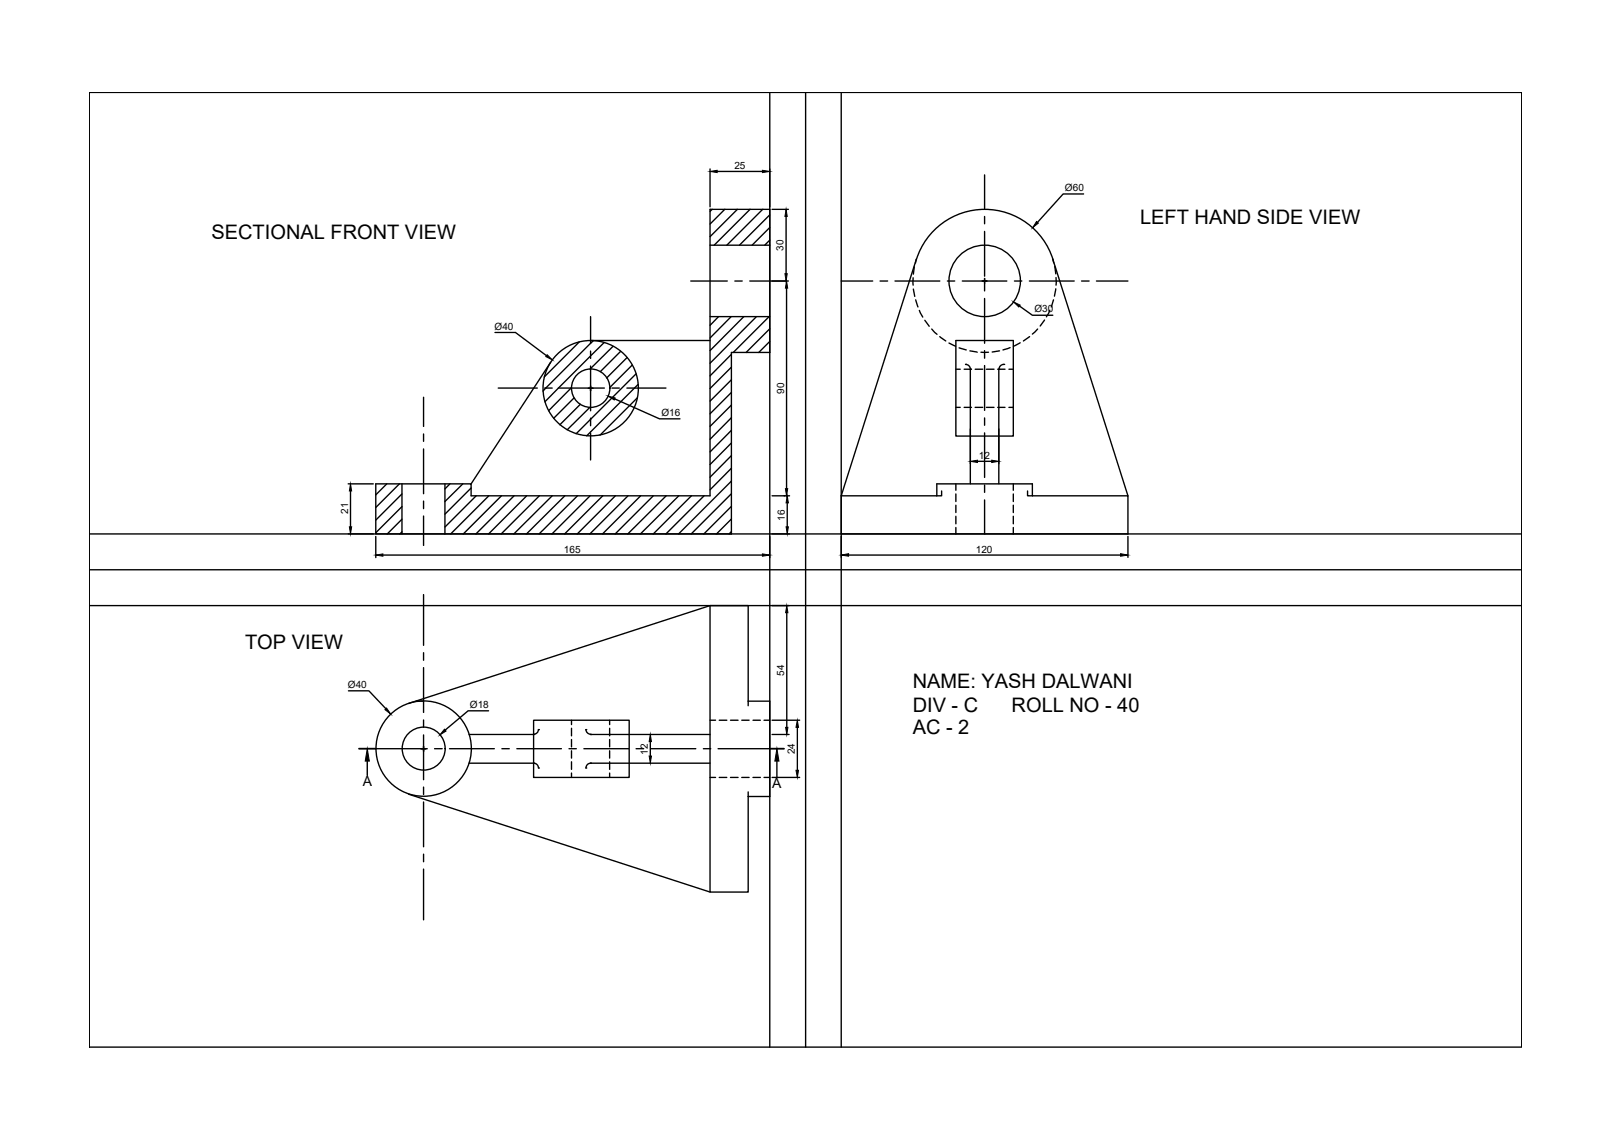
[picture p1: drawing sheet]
<svg xmlns="http://www.w3.org/2000/svg" width="297mm" height="210mm" viewBox="0 0 297 210" stroke-linecap="round" stroke-linejoin="round" font-family="sans-serif">
<!-- layer: 0 -->
<g fill="none" stroke="#000" stroke-width=".25">
<path d="M16.5 17h263.9v176h-263.9zM148.4 17v176M131.2 38.6l-.4 .4M133.5 38.6l-2.7 2.7M135.9 38.6l-5.1 5M138.2 38.6l-6.6 6.6M140.5 38.6l-6.6 6.6M141.8 39.6l-5.5 5.6M130.8 58.3h11M130.8 45.2h11M132.4 58.3l-1.6 1.7M134.7 58.3l-3.9 4"/>
<path d="M137.1 58.3l-6.3 6.3M139.4 58.3l-8.6 8.6M141.7 58.3l-6.6 6.7M141.8 41.9l-3.2 3.3M141.8 44.3l-.9 .9M168.9 47.8l-13.9 43.6M168.9 47.8a13.2 13.2 0 0 1 12.5-9.2 13.2 13.2 0 0 1 12.6 9.2M194 47.8l13.8 43.6M101.5 66.8l-14.7 22.4M105.3 71.5l-4.2 4.2M105.8 73.3l-3.8 3.8M106.8 63l-6.5 6.5"/>
<path d="M106.9 74.5l-3.7 3.8M108.7 75.1l-4.2 4.1M108.8 62.8h22M109.3 62.8l-9.2 9.3M111.3 63.1l-10.9 11M113 63.8l-4.3 4.2M114.4 64.7l-3.8 3.8M115.6 65.9l-3.8 3.8M116.5 67.3l-4.2 4.1M117.2 68.9l-11 11M117.5 73.3l-6.9 6.9M117.6 70.8l-9.5 9.5"/>
<path d="M134.8 65.3l-4 4M134.8 67.7l-4 3.9M134.8 70l-4 3.9M134.8 72.3l-4 4M134.8 74.6l-4 4M134.8 77l-4 4M134.8 79.3l-4 4M141.8 60.6l-4.3 4.4M141.8 62.9l-2 2.1M176.1 62.8h10.6v17.6h-10.6zM177.9 67.2h.1M177.9 67.2a.87 .87 0 0 1 .9 .8"/>
<path d="M178.8 68h.1M178.8 68v21.2M184.1 68h.1M184.1 68v21.2M184.9 67.2h.1M185 67.2a.87 .87 0 0 0-.9 .8M69.2 89.2h17.6v2.2h44v-52.8h11v26.4h-7v33.4h-65.6zM71.3 89.2l-2.1 2M73.6 89.2l-4.4 4.3M74.1 91l-4.9 4.9M74.1 93.4l-4.9 4.8M74.1 95.7l-2.7 2.7"/>
<path d="M74.1 98l-.4 .4M74.1 89.2v9.2M82 89.2v9.2M82.9 89.2l-.9 .9M85.3 89.2l-3.3 3.2M86.8 89.9l-4.8 4.9M87.7 91.4l-5.7 5.7M90.1 91.4l-7.1 7M92.4 91.4l-7 7M94.7 91.4l-7 7M97.1 91.4l-7.1 7M99.4 91.4l-7 7"/>
<path d="M101.8 91.4l-7.1 7M104.1 91.4l-7.1 7M106.4 91.4l-7.1 7M108.7 91.4l-7 7M111.1 91.4l-7.1 7M113.4 91.4l-7 7M115.7 91.4l-7 7M118.1 91.4l-7.1 7M120.4 91.4l-7 7M122.8 91.4l-7.1 7M125.1 91.4l-7.1 7M127.4 91.4l-7 7"/>
<path d="M129.7 91.4l-7 7M134.8 81.6l-4 4M134.8 84l-4 3.9M134.8 86.3l-4 4M134.8 88.7l-9.8 9.7M134.8 91l-7.4 7.4M134.8 93.3l-5.1 5.1M134.8 95.6l-2.8 2.8M134.8 98l-.4 .4M155 91.4v7h52.8v-7h-17.6M155 91.4h17.6M172.6 91.4v-2.2h17.6v2.2"/>
<path d="M173.5 90.5v.9h-.9M189.3 90.5v.9h.9M16.5 105h263.9M130.8 111.6v52.8h7.1v-17.6M130.8 111.6h7.1v18.5M130.8 111.6l-55.5 18M86.4 135.4h11.9M98.3 132.7h17.6v10.6h-17.6zM98.3 135.4h.1M99.2 134.5h.1M99.2 134.4a.87 .87 0 0 1-.9 .9M107.9 134.5h.1"/>
<path d="M108 134.4a.87 .87 0 0 0 .8 .9M108.8 135.4h.1M108.8 135.4h22M137.9 129.2h3.9v17.6h-3.9M67.7 140.3v2.6M75.3 146.4l55.5 18M86.4 140.6h11.9M98.3 140.6h.1M98.3 140.6a.87 .87 0 0 1 .9 .9M99.2 141.5h.1M107.9 141.5h.1M108.8 140.6h.1"/>
<path d="M108.8 140.6h22M108.8 140.6a.87 .87 0 0 0-.8 .9M137.9 145.9v.9M143.2 140.3v3"/>
<circle cx="181.4" cy="51.8" r="6.6"/>
<circle cx="108.8" cy="71.5" r="8.8"/>
<circle cx="108.8" cy="71.5" r="3.5"/>
<circle cx="78.1" cy="138" r="8.8"/>
<circle cx="78.1" cy="138" r="4"/>
</g>
<!-- layer: Construction -->
<path d="M141.8 17v176M155 17v176M16.5 98.4h263.9M16.5 111.6h263.9" fill="none" stroke="#000" stroke-width=".25"/>
<!-- layer: Centre Line -->
<g fill="none" stroke="#000" stroke-width=".25">
<path d="M181.4 32.2v6.3M181.4 39.9v1.3M108.8 58.3v5M127.3 51.8h6.7M135.4 51.8h1.4M138.2 51.8h6.7M155 51.8h5.8M162.2 51.8h1.4M164.9 51.8h8.3M174.6 51.8h1.3M177.3 51.8h8.2M181.4 42.6v8.3"/>
<path d="M181.4 52.3v1.3M181.4 55v8.3M186.9 51.8h1.4M189.7 51.8h8.2M199.3 51.8h1.4M202 51.8h5.8M78 73.2v5.4M78 80v1.3M91.8 71.5h7.2M100.4 71.5h1.4M103.1 71.5h8.3M108.8 64.7v1.4"/>
<path d="M108.8 67.5v8.2M108.8 77.1v1.4M108.8 79.8v5M112.8 71.5h1.3M115.5 71.5h7.2M181.4 64.6v1.4M181.4 67.4v8.2M181.4 77v1.4M181.4 79.8v8.2M78 82.7v8.3M78 92.3v1.4M78 95.1v5.4"/>
<path d="M181.4 89.4v1.3M181.4 92.1v6.3M78 109.6v9.3M69.2 138h9.5M76.7 129.2h1.3M78 120.3v1.4M78 123v8.3M78 132.7v1.3M78 135.4v8.3M80.1 138h1.4M82.8 138h8.3M92.5 138h1.3"/>
<path d="M95.2 138h8.2M104.8 138h1.4M107.6 138h8.3M117.2 138h1.4M120 138h8.2M129.6 138h1.4M132.3 138h9.5M78 145v1.4M78 147.8v8.3M78 157.4v1.4M78 160.2v9.3"/>
</g>
<!-- layer: Hidden -->
<g fill="none" stroke="#000" stroke-width=".25">
<path d="M168.3 51.2v1.3M168.3 53.3l.3 1.3M168.5 49.2l-.2 1.3M168.7 55.3l.4 1.3M168.9 47.8l-.2 .7M169.4 57.2l.6 1.2M170.4 59l.8 1.1M192.5 59l-.8 1.1M193.4 57.2l-.6 1.2M194 47.8l.2 .6M194.1 55.3l-.4 1.3M194.3 49.1l.2 1.4"/>
<path d="M194.5 53.2l-.2 1.4M194.6 51.2v1.3M171.7 60.6l1 1M173.2 62l1.1 .8M174.9 63.2l1.2 .6M176.1 68h.8M176.1 75.1h.8M176.7 64.1l1.3 .4M177.7 68h1.3M177.7 75.1h1.3M178.7 64.7l1.4 .2M179.7 68h1.4"/>
<path d="M179.7 75.1h1.4M180.7 64.9h1.4M181.8 68h1.4M181.8 75.1h1.4M183.8 68h1.4M183.8 75.1h1.4M184.2 64.7l-1.4 .2M185.9 68h.8M185.9 75.1h.8M186.1 64.1l-1.3 .4M188 63.2l-1.2 .6M189.7 62l-1.1 .8"/>
<path d="M191.2 60.6l-1 1M176.1 89.2v1.2M176.1 91v1.4M176.1 93.1v1.4M176.1 95.1v1.4M176.1 97.2v1.2M186.7 89.2v1.2M186.7 91v1.4M186.7 93.1v1.4M186.7 95.1v1.4M186.7 97.2v1.2M105.3 132.7v.8"/>
<path d="M105.3 134.2v1.4M105.3 136.3v1.3M105.3 138.4v1.3M112.3 132.7v.8M112.3 134.2v1.4M112.3 136.3v1.3M112.3 138.4v1.3M130.8 132.7h1.1M132.5 132.7h1.4M134.6 132.7h1.4M136.7 132.7h1.3M138.8 132.7h1.3"/>
<path d="M140.8 132.7h1M105.3 140.4v1.4M105.3 142.5v.8M112.3 140.4v1.4M112.3 142.5v.8M130.8 143.3h1.1M132.5 143.3h1.4M134.6 143.3h1.4M136.7 143.3h1.3M138.8 143.3h1.3M140.8 143.3h1"/>
</g>
<!-- layer: Dimension -->
<g fill="none" stroke="#000" stroke-width=".25">
<path d="M130.8 31.1v7M132.2 31.6h8.3M141.8 31.1v7M142.3 38.6h3M144.9 39.9v10.5M199.7 35.7h-3.8l-4.7 5.3M142.3 51.8h3M144.9 53.1v37M181 51.8h.8M181.4 51.3v.9M187.9 56.4l2.3 1.7h3.8M91.2 61.3h3.8l5.7 4.2"/>
<path d="M108.4 71.6h.8M108.8 71.1v.9M113.3 73.5l8.2 3.7h3.8M178.8 79.1v6.3M184.1 79.1v6.3M64.2 98.4h4.6M64.2 89.2h4.6M64.6 90.5v6.6M69.2 98.9v3.9M141.8 98.9v3.9M142.3 91.4h3.2M142.3 98.4h3.2"/>
<path d="M145.1 92.7v4.4M155 98.9v3.8M180.1 85h2.6M207.8 98.9v3.8M70.6 102.3h69.9M142.3 111.6h3.1M145 112.9v21.1M156.4 102.3h50.1M64.2 127.3h3.8l3.1 3.3M77.6 138h.9M78 137.6v.8M90 131h-3.7l-4.3 3.5"/>
<path d="M119.8 136.7v2.6M142.3 135.4h3.1M142.3 132.7h5M146.9 134v8M142.3 143.3h5"/>
</g>
<g fill="#000" stroke="#000" stroke-width=".18">
<path d="M130.8 31.6l1.4-.2v.4zM140.5 31.4l1.3 .2-1.3 .2zM144.9 38.6l.2 1.3h-.5zM144.6 50.4h.5l-.2 1.4zM144.9 51.8l.2 1.3h-.4zM186.8 55.6l1.2 .6-.3 .4zM191 40.8l.3 .3-1 .9zM100.8 65.4l1 .9-1.2-.6zM112 73l1.4 .3-.2 .4zM64.4 97.1h.4l-.2 1.3zM64.6 89.2l.2 1.3h-.4zM144.7 90.1h.4l-.2 1.3z"/>
<path d="M145.1 91.4l.2 1.3h-.4zM144.9 97.1h.4l-.2 1.3zM178.8 85l1.3-.2v.4zM182.7 84.8l1.4 .2-1.4 .2zM69.2 102.3l1.4-.2v.4zM140.5 102.1l1.3 .2-1.3 .2zM145 111.6l.2 1.3h-.4zM155 102.3l1.4-.3v.5zM206.5 102l1.3 .3-1.3 .2zM70.9 130.8l.3-.3 .8 1.1zM81.9 134.4l.3 .3-1.1 .7zM119.8 135.4l.2 1.3h-.4z"/>
<path d="M119.6 139.3h.4l-.2 1.3zM144.8 134h.4l-.2 1.4zM146.9 132.7l.2 1.3h-.4zM146.7 142h.4l-.2 1.3z"/>
</g>
<!-- layer: 0 -->
<path d="M66.2 138h3M141.8 138h2.7" fill="none" stroke="#000" stroke-width=".34"/>
<path d="M67.7 138l.4 2.3h-.8zM143.2 138l.3 2.3h-.7z" fill="#000" stroke="#000" stroke-width=".18"/>
<g font-size="3.7">
<text x="210.1" y="41.3">LEFT HAND SIDE VIEW</text>
<text x="39" y="44">SECTIONAL FRONT VIEW</text>
<text x="45.2" y="119.5">TOP VIEW</text>
<text x="168.2" y="126.8">NAME: YASH DALWANI</text>
<text x="168.2" y="131.1">DIV - C</text>
<text x="186.4" y="131.1">ROLL NO - 40</text>
<text x="168.2" y="135.4">AC - 2</text>
</g>
<g font-size="2.6">
<text x="66.8" y="144.8">A</text>
<text x="142.3" y="145.2">A</text>
</g>
<g font-size="1.8">
<text x="135.3" y="31.1">25</text>
<text x="196.2" y="35.2">Ø60</text>
<text x="144.4" y="46.2" transform="rotate(-90 144.4 46.2)">30</text>
<text x="190.6" y="57.6">Ø30</text>
<text x="91.1" y="60.8">Ø40</text>
<text x="121.9" y="76.7">Ø16</text>
<text x="144.5" y="72.6" transform="rotate(-90 144.5 72.6)">90</text>
<text x="180.4" y="84.6">12</text>
<text x="64.2" y="94.7" transform="rotate(-90 64.2 94.7)">21</text>
<text x="144.6" y="96" transform="rotate(-90 144.6 96)">16</text>
<text x="103.9" y="101.8">165</text>
<text x="179.8" y="101.8">120</text>
<text x="144.5" y="124.5" transform="rotate(-90 144.5 124.5)">54</text>
<text x="64.1" y="126.8">Ø40</text>
<text x="86.6" y="130.4">Ø18</text>
<text x="119.4" y="139.1" transform="rotate(-90 119.4 139.1)">12</text>
<text x="146.5" y="139" transform="rotate(-90 146.5 139)">24</text>
</g>
</svg>
